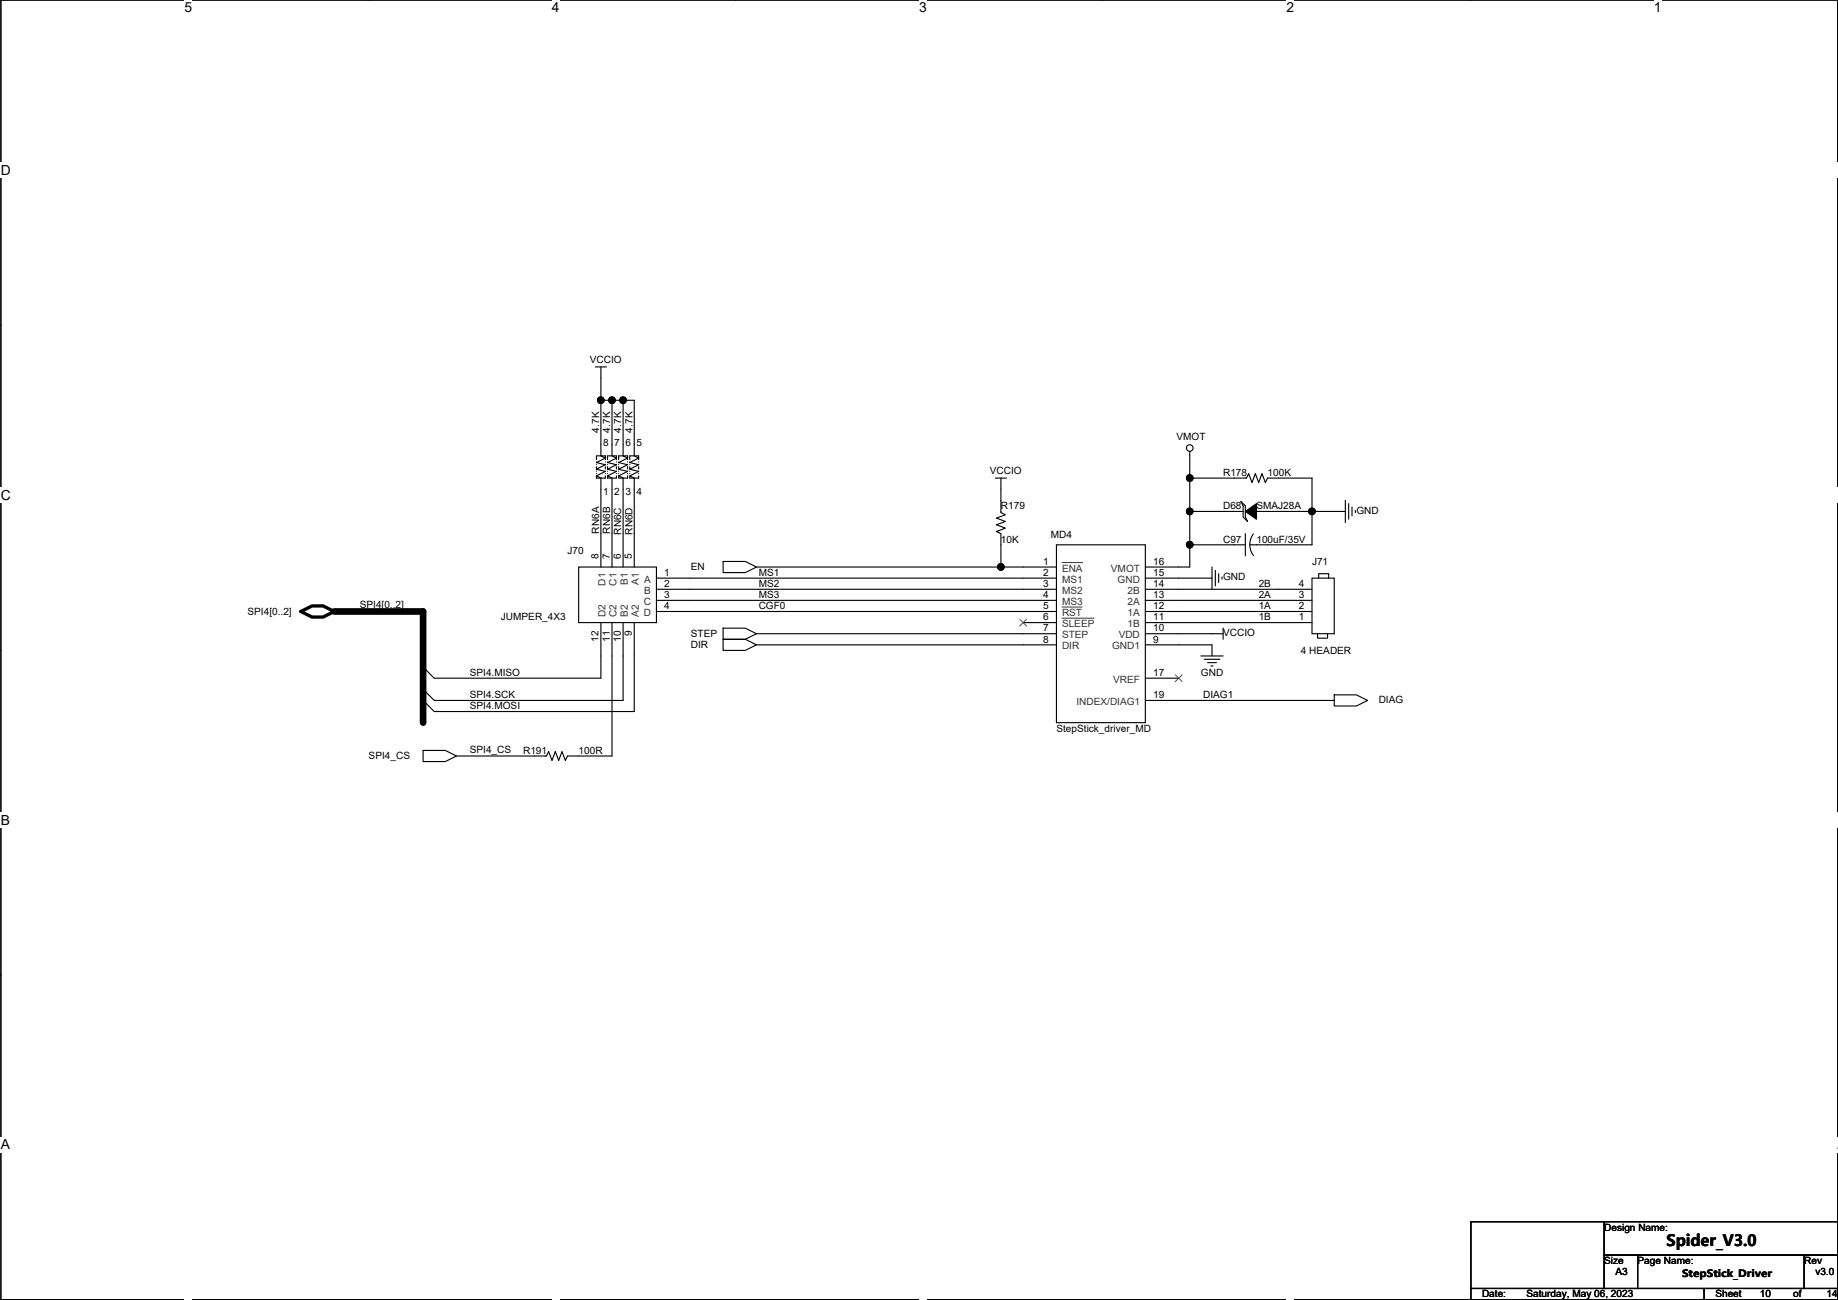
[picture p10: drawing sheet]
<svg xmlns="http://www.w3.org/2000/svg" width="420mm" height="297mm" viewBox="0 0 420 297" stroke-linecap="round" stroke-linejoin="round" font-family="sans-serif">
<path d="M.2 0h419.9v296.9h-419.9z" fill="none" stroke="#000" stroke-width=".25"/>
<g fill="#fff">
<path d="M42.2 0h1.7v3.5h-1.7z"/>
<path d="M42.2 296.9l1.7 .1z"/>
</g>
<path d="M84.2 0h.1M84.2 296.9h.1" fill="none" stroke="#000" stroke-width=".25"/>
<g fill="#fff">
<path d="M126.1 0h1.8v3.5h-1.8z"/>
<path d="M126.1 296.9l1.8 .1z"/>
</g>
<path d="M168.1 0h.1M168.1 296.9h.1" fill="none" stroke="#000" stroke-width=".25"/>
<g fill="#fff">
<path d="M210.1 0h1.8v3.5h-1.8z"/>
<path d="M210.1 296.9l1.8 .1z"/>
</g>
<path d="M252.1 0h.1M252.1 296.9h.1" fill="none" stroke="#000" stroke-width=".25"/>
<g fill="#fff">
<path d="M294.1 0h1.7v3.5h-1.7z"/>
<path d="M294.1 296.9l1.7 .1z"/>
</g>
<path d="M336.1 0h.1M336.1 296.9h.1" fill="none" stroke="#000" stroke-width=".25"/>
<g fill="#fff">
<path d="M378 0h1.8v3.5h-1.8z"/>
<path d="M378 296.9l1.8 .1z"/>
<path d="M.2 37.1h2.3v3.5h-2.3z"/>
<path d="M420.1 37.1l.1 3.5z"/>
<path d="M.2 111.4h2.3v3.5h-2.3z"/>
<path d="M420.1 111.4l.1 3.5z"/>
</g>
<path d="M.2 74.3h.1M420.1 74.3h.1" fill="none" stroke="#000" stroke-width=".25"/>
<g fill="#fff">
<path d="M.2 185.6h2.1v3.5h-2.1z"/>
<path d="M420.1 185.6l.1 3.5z"/>
</g>
<path d="M.2 148.5h.1M420.1 148.5h.1" fill="none" stroke="#000" stroke-width=".25"/>
<g fill="#fff">
<path d="M.2 259.8h2.1v3.5h-2.1z"/>
<path d="M420 259.8h.2v3.5h-.2z"/>
</g>
<g fill="none" stroke="#000" stroke-width=".25">
<path d="M136.1 83.8h2.5M137.4 91.5h2.5M137.4 83.8v7.7M137.4 91.5v12.7l1 .5-2.1 1 2.1 .5-2.1 1 2.1 .5-2.1 1 1.1 .5v20.4M139.9 91.5v12.7l1 .5-2 1 2 .5-2 1 2 .5-2 1 1 .5v20.4M139.9 91.5h2.5M142.4 91.5h2.6v12.7l1 .5-2 1 2 .5-2 1 2 .5-2 1 1 .5v20.4M142.4 91.5v12.7l1.1 .5-2.1 1 2.1 .5-2.1 1 2.1 .5-2.1 1 1 .5v20.4M136.3 109.2h2.1M136.3 104.2h2.1M138.9 109.2h2M138.9 104.2h2"/>
<path d="M141.4 109.2h2.1M141.4 104.2h2.1M144 109.2h2M144 104.2h2M227.5 109.2h2.6M228.8 109.2v7.9l1 .5-2 .8 2 .7-2 .8 2 .8-2 .7 1 .5v7.7M272 109.2h12.9l.5-1 .8 2.1 .8-2.1 .7 2.1 .8-2.1 .8 2.1 .5-1.1h10.1v7.7M272 103.1v6.1M272 109.2v7.7M272 116.9h12.2M272 116.9v7.6M283.7 114.6l1 1v2.5l.5 1-1-1v-2.5z"/>
<path d="M287.2 116.9h12.7M299.9 116.9h7.6M299.9 116.9v7.6h-14.2M307.5 114.3v5.1M308.3 115.1v3.5M309.1 115.8v2.1M309.8 116.6v.5M132.3 129.6h17.8v12.7h-17.8zM150.1 132.1h91.4M150.1 134.6h91.4M150.1 137.2h91.4M150.1 139.7h91.4"/>
<path d="M165.3 128.3h5.1l2.5 1.3-2.5 1.2h-5.1zM172.9 129.6h55.9M228.8 129.6h12.7M241.5 124.5h20.3v40.6h-20.3zM261.8 139.7h38.1M261.8 137.2h38.1M261.8 134.6h38.1M261.8 132.1h15.3M272 124.5v5.1h-10.2M277.1 129.6v5M277.8 130.3v3.6M278.6 131.1v2"/>
<path d="M279.3 131.8v.6M284.7 121.9v5.1M284.7 124.5h-12.7M286.5 122a4.1 4.1 0 0 0 0 4.9M299.9 132.1h5.1v12.7h-5.1zM301.4 132.1v-1h2.3v1M137.4 142.3v12.7h-38.1l-2.6-2.6M139.9 142.3v30.4h-10.2l-.5 1.1-.7-2.1-.8 2.1-.8-2.1-.7 2.1-.8-2.1-.5 1h-20.6M142.4 142.3v17.7h-43.1l-2.6-2.5M145 142.3v20.3h-45.7l-2.6-2.6M165.3 143.5h5.1l2.5 1.3-2.5 1.3h-5.1zM165.3 146.1h5.1l2.5 1.2-2.5 1.3h-5.1z"/>
<path d="M172.9 144.8h68.6M172.9 147.3h68.6M233.9 142.3h7.6M261.8 144.8h17.8M261.8 142.3h38.1M261.8 147.3h15.3v2.6M261.8 155h7.6M274.5 149.9h5.1M275.3 150.6h3.5M276 151.4h2.1M276.8 152.2h.5M279.6 143.5v2.6"/>
<path d="M301.2 144.8v1h2.3v-1M305 158.8h5.1l2.5 1.2-2.5 1.3h-5.1zM96.7 171.5h5.1l2.5 1.2-2.5 1.3h-5.1zM261.8 160h43.2M.2 222.7h.1M420.1 222.7h.1M336.2 279.2h30.5v15.2h-30.5zM366.7 279.2h53.4v7.6h-53.4zM336.2 294.4h53.4v2.5h-53.4zM366.7 286.8h7.6v7.6h-7.6zM374.3 286.8h38.1v7.6h-38.1zM389.6 294.4h30.5v2.5h-30.5z"/>
<path d="M412.4 286.8h7.7v7.6h-7.7z"/>
<circle cx="272" cy="102.4" r=".76"/>
</g>
<path d="M68.8 139.7l2.5-1.2h2.6l2.5 1.2-2.5 1.3h-2.6z" fill="none" stroke="#000" stroke-width=".76"/>
<g fill="none" stroke="#000" stroke-width=".25" stroke-dasharray=".5 .5 0 .5 0 .5">
<path d="M136.3 109.2v-5M136.3 104.2h.1M138.4 109.2v-5M138.4 104.2h.1M138.9 109.2v-5M138.9 104.2h.1M140.9 109.2v-5M140.9 104.2h.1M141.4 109.2v-5M141.4 104.2h.1M143.5 109.2v-5M143.5 104.2h.1"/>
<path d="M144 109.2v-5M144 104.2h.1M146 109.2v-5M146 104.2h.1"/>
</g>
<g fill="#000" stroke="#000" stroke-width=".25">
<path d="M284.7 116.9l2.5-1.8v3.5z" fill-rule="evenodd"/>
<circle cx="137.3" cy="91.4" r=".76"/>
<circle cx="139.9" cy="91.4" r=".76"/>
<circle cx="142.4" cy="91.4" r=".76"/>
<circle cx="272" cy="109.2" r=".76"/>
<circle cx="272" cy="116.8" r=".76"/>
<circle cx="299.9" cy="116.8" r=".76"/>
<circle cx="228.8" cy="129.5" r=".76"/>
<circle cx="272" cy="124.5" r=".76"/>
</g>
<path d="M242.8 128.5h4.7M242.8 138.7h4.6M242.8 141.2h7.3" fill="none" stroke="#333" stroke-width=".23"/>
<path d="M233.1 141.5l1.6 1.5M234.6 141.5l-1.5 1.5M268.7 154.2l1.5 1.5M270.2 154.2l-1.5 1.5" fill="none" stroke="#4c4c4c" stroke-width=".23"/>
<path d="M76.4 139.7h20.3v25.4" fill="none" stroke="#000" stroke-width="1.5"/>
<text font-size="3.6" x="380.9" y="284.7">Spider_V3.0</text>
<g font-size="3.2">
<text x="42.2" y="2.8">5</text>
<text x="126.1" y="2.8">4</text>
<text x="210.1" y="2.8">3</text>
<text x="294.1" y="2.8">2</text>
<text x="378" y="2.8">1</text>
<text x=".2" y="39.9">D</text>
<text x=".2" y="114.2">C</text>
<text x=".2" y="188.4">B</text>
<text x=".2" y="262.6">A</text>
<text x="420.1" y="262.6">A</text>
</g>
<g font-size="2.3">
<text x="134.8" y="82.8">VCCIO</text>
<text x="136.9" y="98.8" transform="rotate(-90 136.9 98.8)">4.7K</text>
<text x="137.9" y="101.9">8</text>
<text x="139.5" y="98.8" transform="rotate(-90 139.5 98.8)">4.7K</text>
<text x="140.4" y="101.9">7</text>
<text x="142" y="98.8" transform="rotate(-90 142 98.8)">4.7K</text>
<text x="143" y="101.9">6</text>
<text x="144.6" y="98.8" transform="rotate(-90 144.6 98.8)">4.7K</text>
<text x="145.5" y="101.9">5</text>
<text x="268.9" y="100.6">VMOT</text>
<text x="137.9" y="113.1">1</text>
<text x="140.4" y="113.1">2</text>
<text x="143" y="113.1">3</text>
<text x="145.5" y="113.1">4</text>
<text x="226.3" y="108.2">VCCIO</text>
<text x="279.6" y="108.8">R178</text>
<text x="289.8" y="108.8">100K</text>
<text x="228.8" y="116.4">R179</text>
<text x="279.6" y="116.4">D68</text>
<text x="287.2" y="116.4">SMAJ28A</text>
<text x="310.1" y="117.4">GND</text>
<text x="136.9" y="121.9" transform="rotate(-90 136.9 121.9)">RN6A</text>
<text x="139.5" y="121.9" transform="rotate(-90 139.5 121.9)">RN6B</text>
<text x="142" y="122.2" transform="rotate(-90 142 122.2)">RN6C</text>
<text x="144.6" y="122.2" transform="rotate(-90 144.6 122.2)">RN6D</text>
<text x="228.8" y="124">10K</text>
<text x="240.2" y="123">MD4</text>
<text x="279.6" y="124">C97</text>
<text x="287.2" y="124">100uF/35V</text>
<text x="129.7" y="126.5">J70</text>
<text x="136.8" y="127.8" transform="rotate(-90 136.8 127.8)">8</text>
<text x="139.4" y="127.8" transform="rotate(-90 139.4 127.8)">7</text>
<text x="141.9" y="127.8" transform="rotate(-90 141.9 127.8)">6</text>
<text x="144.5" y="127.8" transform="rotate(-90 144.5 127.8)">5</text>
<text x="151.8" y="131.6">1</text>
<text x="157.9" y="130.3">EN</text>
<text x="173.4" y="131.6">MS1</text>
<text x="238.5" y="131.6">2</text>
<text x="238.5" y="129">1</text>
<text x="263.6" y="131.6">15</text>
<text x="263.6" y="129">16</text>
<text x="299.9" y="129.1">J71</text>
<text x="151.8" y="136.7">3</text>
<text x="151.8" y="134.1">2</text>
<text x="173.4" y="134.1">MS2</text>
<text x="173.4" y="136.7">MS3</text>
<text x="238.5" y="134.1">3</text>
<text x="238.5" y="136.7">4</text>
<text x="263.6" y="136.7">13</text>
<text x="263.6" y="134.1">14</text>
<text x="279.6" y="132.6">GND</text>
<text x="287.7" y="134.1">2B</text>
<text x="287.7" y="136.7">2A</text>
<text x="296.9" y="136.7">3</text>
<text x="296.9" y="134.1">4</text>
<text x="56.6" y="140.5">SPI4[0..2]</text>
<text x="82.2" y="139">SPI4[0..2]</text>
<text x="114.5" y="141.8">JUMPER_4X3</text>
<text x="151.8" y="139.2">4</text>
<text x="173.4" y="139.2">CGF0</text>
<text x="238.5" y="139.2">5</text>
<text x="238.5" y="141.7">6</text>
<text x="263.6" y="141.7">11</text>
<text x="263.6" y="139.2">12</text>
<text x="287.7" y="139.2">1A</text>
<text x="287.7" y="141.8">1B</text>
<text x="296.9" y="141.7">1</text>
<text x="296.9" y="139.2">2</text>
<text x="136.8" y="146.6" transform="rotate(-90 136.8 146.6)">12</text>
<text x="139.4" y="146.6" transform="rotate(-90 139.4 146.6)">11</text>
<text x="141.9" y="146.6" transform="rotate(-90 141.9 146.6)">10</text>
<text x="144.5" y="145.3" transform="rotate(-90 144.5 145.3)">9</text>
<text x="157.9" y="145.6">STEP</text>
<text x="157.9" y="148.1">DIR</text>
<text x="238.5" y="144.3">7</text>
<text x="238.5" y="146.8">8</text>
<text x="263.6" y="144.3">10</text>
<text x="263.6" y="146.8">9</text>
<text x="279.6" y="145.3">VCCIO</text>
<text x="297.4" y="149.4">4 HEADER</text>
<text x="107.4" y="154.5">SPI4.MISO</text>
<text x="263.6" y="154.4">17</text>
<text x="274.5" y="154.5">GND</text>
<text x="107.4" y="159.5">SPI4.SCK</text>
<text x="263.6" y="159.5">19</text>
<text x="275" y="159.5">DIAG1</text>
<text x="315.2" y="160.6">DIAG</text>
<text x="107.4" y="162.1">SPI4.MOSI</text>
<text x="241.5" y="167.2">StepStick_driver_MD</text>
<text x="84.3" y="173.5">SPI4_CS</text>
<text x="107.4" y="172.1">SPI4_CS</text>
<text x="119.6" y="172.3">R191</text>
<text x="132.3" y="172.3">100R</text>
<text x="366.7" y="281.2">Design Name:</text>
<text x="366.7" y="288.8">Size</text>
<text x="369.3" y="291.4">A3</text>
<text x="374.3" y="288.8">Page Name:</text>
<text x="384.5" y="291.7">StepStick_Driver</text>
<text x="412.4" y="288.8">Rev</text>
<text x="415" y="291.4">v3.0</text>
<text x="338.8" y="296.5">Date:</text>
<text x="348.9" y="296.5">Saturday, May 06, 2023</text>
<text x="392.1" y="296.5">Sheet</text>
<text x="402.3" y="296.5">10</text>
<text x="409.9" y="296.5">of</text>
<text x="417.5" y="296.5">14</text>
</g>
<g font-size="2.3" fill="#333">
<text x="242.8" y="130.6">ENA</text>
<text x="253.9" y="130.6">VMOT</text>
<text x="138.4" y="133.8" transform="rotate(-90 138.4 133.8)">D1</text>
<text x="141" y="133.8" transform="rotate(-90 141 133.8)">C1</text>
<text x="143.5" y="133.7" transform="rotate(-90 143.5 133.7)">B1</text>
<text x="146" y="133.7" transform="rotate(-90 146 133.7)">A1</text>
<text x="147.3" y="133.1">A</text>
<text x="147.3" y="135.7">B</text>
<text x="242.8" y="133.1">MS1</text>
<text x="242.8" y="135.7">MS2</text>
<text x="255.5" y="133.1">GND</text>
<text x="257.8" y="135.7">2B</text>
<text x="138.4" y="141" transform="rotate(-90 138.4 141)">D2</text>
<text x="141" y="141" transform="rotate(-90 141 141)">C2</text>
<text x="143.5" y="141" transform="rotate(-90 143.5 141)">B2</text>
<text x="146" y="141" transform="rotate(-90 146 141)">A2</text>
<text x="147.1" y="138.2">C</text>
<text x="147.1" y="140.8">D</text>
<text x="242.8" y="138.2">MS3</text>
<text x="242.8" y="140.8">RST</text>
<text x="242.8" y="143.3">SLEEP</text>
<text x="257.8" y="143.3">1B</text>
<text x="257.8" y="140.8">1A</text>
<text x="257.8" y="138.2">2A</text>
<text x="242.8" y="145.8">STEP</text>
<text x="242.8" y="148.4">DIR</text>
<text x="254.2" y="148.4">GND1</text>
<text x="255.7" y="145.8">VDD</text>
<text x="254.5" y="156">VREF</text>
<text x="246.1" y="161.1">INDEX/DIAG1</text>
</g>
</svg>
